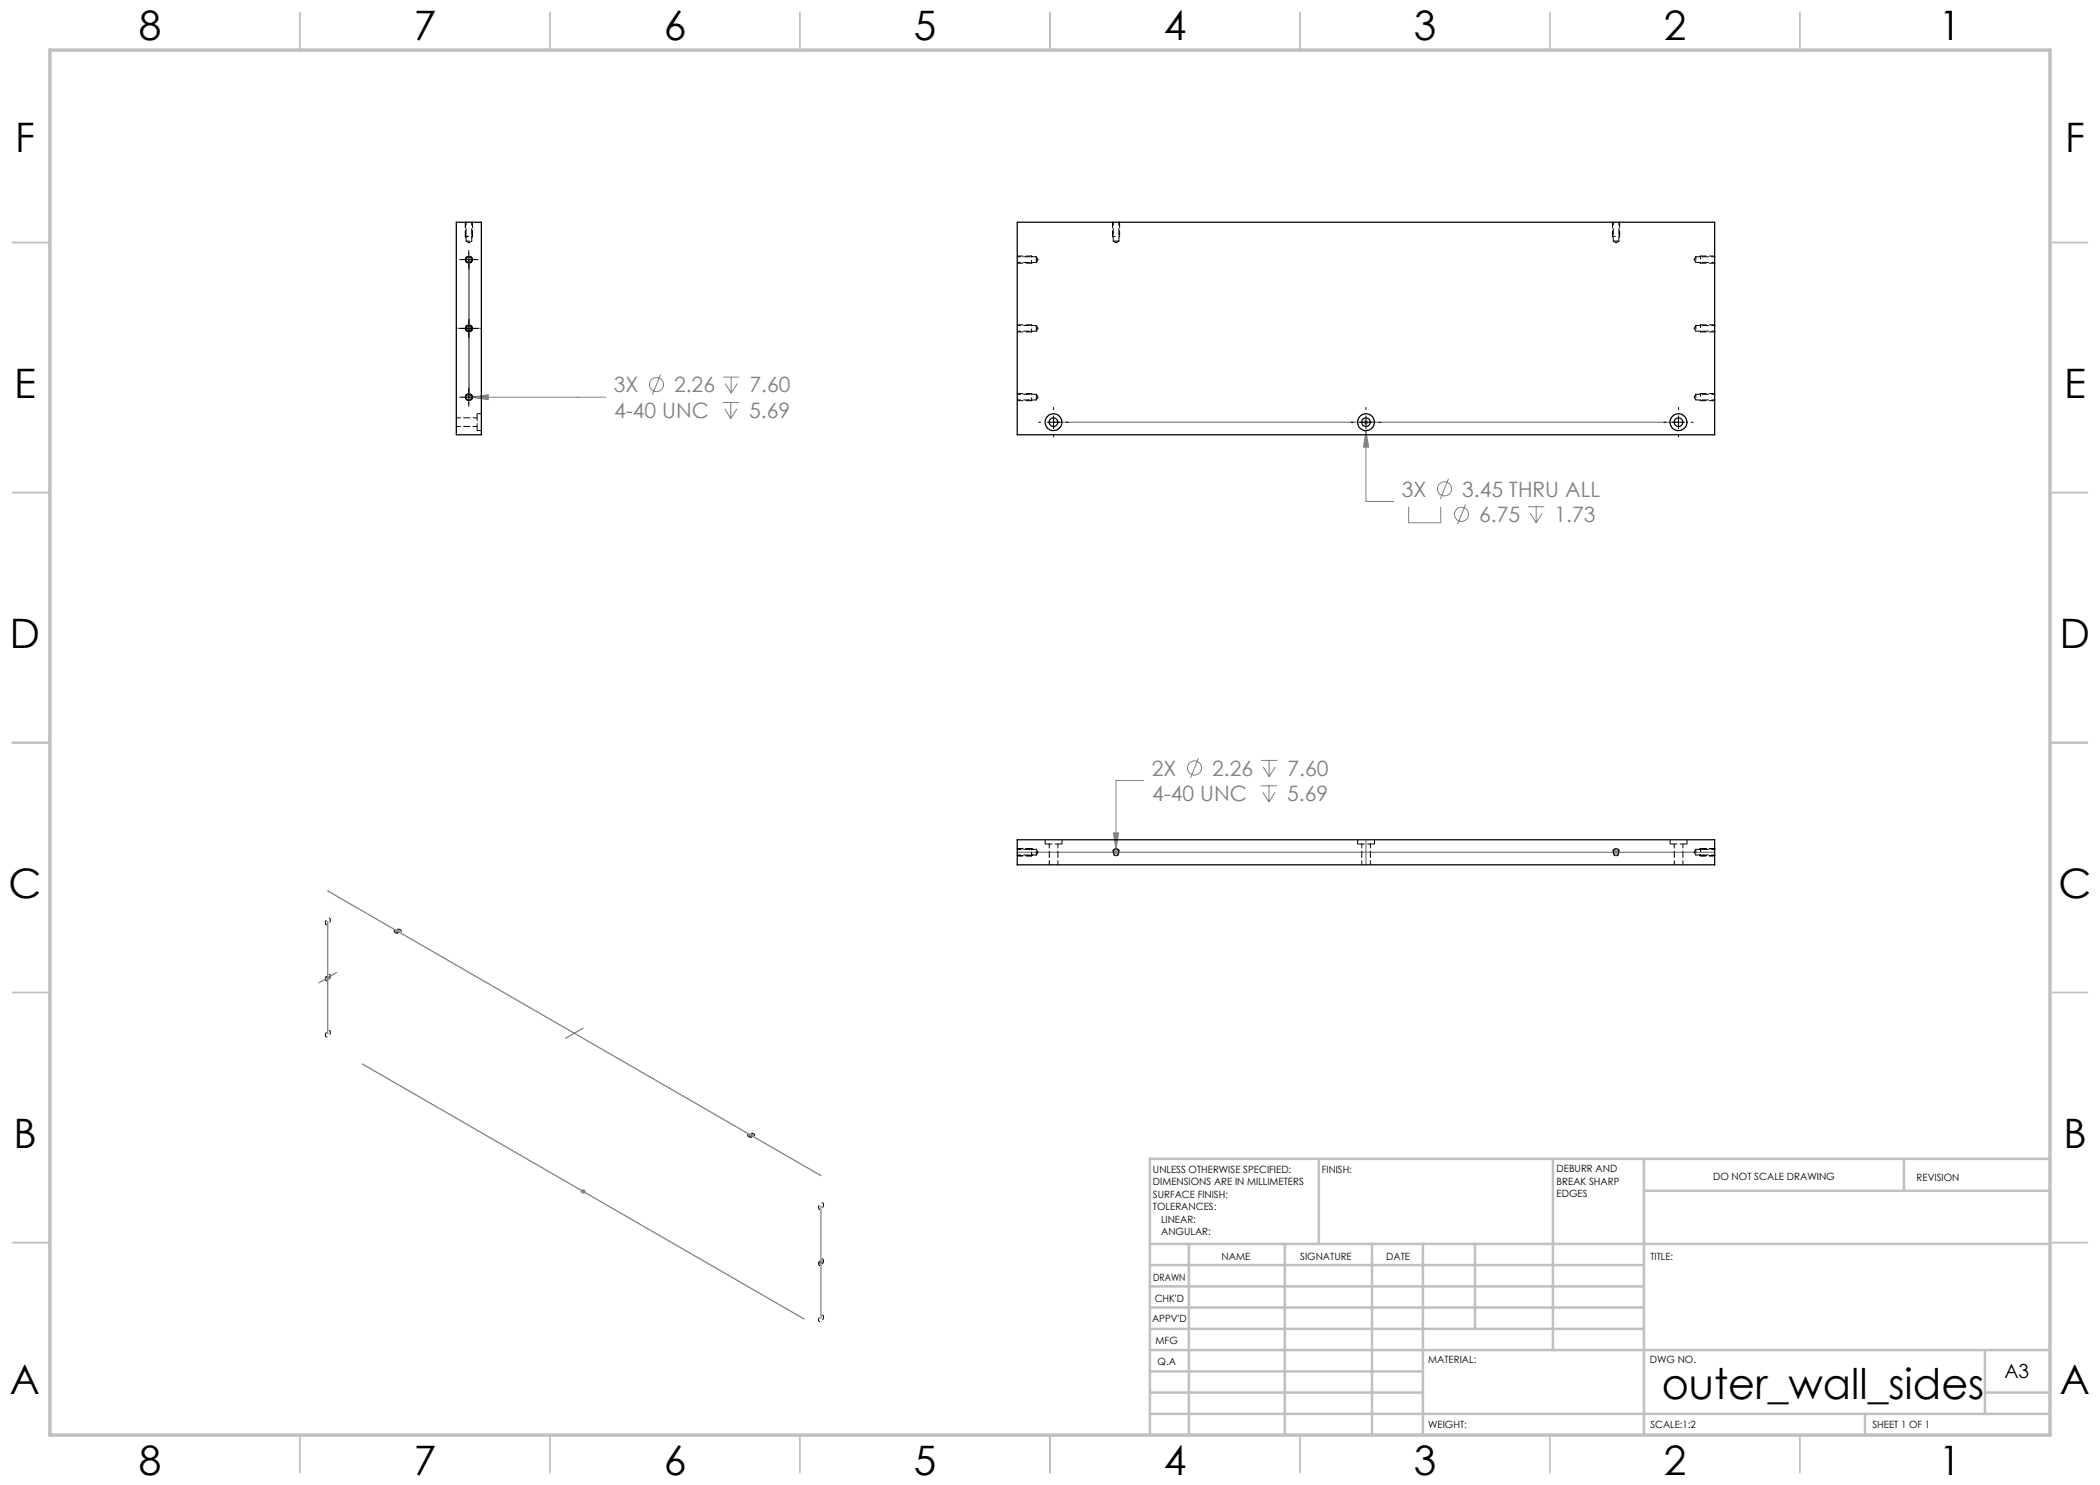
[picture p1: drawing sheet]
<svg xmlns="http://www.w3.org/2000/svg" width="420mm" height="297mm" viewBox="0 0 420 297" stroke-linecap="round" stroke-linejoin="round" font-family="sans-serif">
<g fill="none" stroke="#808080" stroke-width=".2">
<path d="M93.3 65.7h1M93.4 65.3l.7 .7M93.8 65.2v1M94.1 65.3l-.7 .7M94.3 79.4l3.3-.5v1zM94.3 79.4h26.8M132.1 74.9l-1.6 4M144.6 75.4h3.2M145 76.7l1.2 1.9M146.2 75.4v3.2M147.5 76.7l-1.3 1.9M144.6 80.5h3.2"/>
<path d="M145 81.8l1.2 1.9M146.2 80.5v3.2M147.4 81.8l-1.2 1.9M272.7 84.5h1M272.8 84.1l.7 .7M273.2 86.1l.5 3.3h-1zM273.2 84v.9M273.2 86.1v14.2h5.6M273.5 84.1l-.7 .7M289.7 95.7l-1.6 4.1M281.7 101.3v3.3h6.4v-3.3M293.1 100.9l-1.6 4"/>
<path d="M305.6 101.3h3.3M306 102.7l1.2 1.9M307.2 101.3v3.3M308.4 102.7l-1.2 1.9M228.7 156.1h-5.5v13.8M239.7 151.6l-1.6 4M252.2 157.2h3.2M252.2 152.1h3.2M252.6 158.5l1.2 1.9M252.6 153.4l1.2 1.9M253.8 157.2v3.2M253.8 152.1v3.2"/>
<path d="M255 158.5l-1.2 1.9M255.1 153.4l-1.3 1.9M222.7 166.6h1l-.5 3.3zM222.7 170.5h1M222.8 170.1l.8 .7M223.2 170v1M223.6 170.1l-.8 .7M322.7 170.5h1M322.8 170.1l.8 .7M323.2 170v1M323.6 170.1l-.8 .7M65.1 195.5h.9"/>
<path d="M65.2 195.2l.7 .7M65.5 195v1M65.9 195.2l-.7 .7M79 186.3h1M79.2 185.9l.7 .7M79.5 185.7v1.1M79.9 185.9l-.7 .7M116.1 238.3h1.1M116.3 237.9l.7 .8M116.6 237.8v1M117 237.9l-.7 .8M149.7 227.1h1"/>
<path d="M149.9 226.7l.7 .7M150.2 226.6v1M150.6 226.7l-.7 .7M163.7 252.5h1M163.8 252.1l.7 .7M164.2 252v1M164.5 252.1l-.7 .7"/>
<circle cx="131.3" cy="76.9" r="1.41"/>
<circle cx="288.9" cy="97.8" r="1.41"/>
<circle cx="292.3" cy="102.9" r="1.42"/>
<circle cx="238.9" cy="153.6" r="1.41"/>
</g>
<path d="M93.1 51.9a.71 .71 0 0 0 1 .7 .71 .71 0 0 0 .1-1.2 .71 .71 0 0 0-1.1 .4v.1M94.5 51.9a.71 .71 0 0 1-1 .7 .71 .71 0 0 1-.1-1.2 .71 .71 0 0 1 1.1 .4v.1M93.1 79.4a.71 .71 0 0 0 1 .7 .71 .71 0 0 0 .1-1.2 .71 .71 0 0 0-1.1 .4v.1M93.1 65.7a.71 .71 0 0 0 1 .6 .71 .71 0 0 0 .1-1.2 .71 .71 0 0 0-1.1 .5v.1M94.5 79.4a.71 .71 0 0 1-1 .7 .71 .71 0 0 1-.1-1.2 .71 .71 0 0 1 1.1 .4v.1M94.5 65.7a.71 .71 0 0 1-1 .6 .71 .71 0 0 1-.1-1.2 .71 .71 0 0 1 1.1 .5v.1M223.2 169.7a.71 .71 0 0 0-.6 1.1 .71 .71 0 0 0 1.2 .1 .71 .71 0 0 0-.5-1.2h-.1M323.2 169.7a.71 .71 0 0 0-.6 1.1 .71 .71 0 0 0 1.2 .1 .71 .71 0 0 0-.5-1.2h-.1" fill="none" stroke="#000" stroke-width=".2" stroke-dasharray="1.3 .6" stroke-dashoffset=".3" stroke-linecap="butt"/>
<path d="M66.1 195.2a.69 .69 0 0 1-.3 .7 .69 .69 0 0 1-.7 .1 .77 .77 0 0 1 .9-1l.1 .2M66.1 184a.69 .69 0 0 1-.3 .7 .69 .69 0 0 1-.7 .1 .77 .77 0 0 1 .9-1l.1 .2M80 185.9a.69 .69 0 0 0-.7-.1 .69 .69 0 0 0-.4 .6 .77 .77 0 0 0 1.3-.3l-.2-.2M66.1 206.5a.69 .69 0 0 1-.3 .7 .69 .69 0 0 1-.7 .1 .77 .77 0 0 1 .9-1.1l.1 .3M150.8 226.8a.69 .69 0 0 0-.8-.2 .69 .69 0 0 0-.4 .6 .77 .77 0 0 0 1.3-.3l-.1-.1M163.7 252.8a.4 .4 0 0 0 .4 .3 .4 .4 0 0 0 .4-.3l.1-.3a.42 .42 0 0 0 0-.6 .42 .42 0 0 0-.6 .2l-.3 .7M163.7 241.5a.4 .4 0 0 0 .4 .4 .4 .4 0 0 0 .4-.4l.1-.2a.42 .42 0 0 0 0-.7 .42 .42 0 0 0-.6 .3l-.3 .6M163.7 264a.4 .4 0 0 0 .4 .4 .4 .4 0 0 0 .4-.4l.1-.2a.42 .42 0 0 0 0-.7 .42 .42 0 0 0-.6 .3l-.3 .6" fill="none" stroke="#000" stroke-width=".2" stroke-dasharray="1.3 .6" stroke-dashoffset=".7" stroke-linecap="butt"/>
<g fill="none" stroke="#c0c0c0" stroke-width=".35">
<path d="M60 2.5v7.5M110 2.5v7.5M160 2.5v7.5M210 2.5v7.5M260 2.5v7.5M310 2.5v7.5M360 2.5v7.5M2.5 48.5h7.5M410 48.5h7.5M2.5 98.5h7.5M410 98.5h7.5M2.5 148.5h7.5"/>
<path d="M410 148.5h7.5M2.5 198.5h7.5M410 198.5h7.5M2.5 248.5h7.5M410 248.5h7.5M60 287v7.5M110 287v7.5M160 287v7.5M210 287v7.5M260 287v7.5M310 287v7.5M360 287v7.5"/>
</g>
<g fill="none" stroke="#c0c0c0" stroke-width=".5">
<path d="M263.8 231.8v17M310.6 231.8v38.2M328.8 231.8v55.2M328.8 238.2h81.2M380.8 231.8v6.4M410 231.8h-180v55.2M230 248.8h180M230 257.3h98.8M230 253h98.8M237.8 248.8v38.2M257 248.8v38.2M274.4 248.8v38.2"/>
<path d="M284.6 248.8v38.2M295 248.8v17M230 265.8h98.8M230 261.5h98.8M230 278.5h54.6M230 274.3h54.6M230 270h180M397 278.5h13M397 270v12.8M230 282.8h180M373 282.8v4.2"/>
</g>
<path d="M10 10h400v277h-400z" fill="none" stroke="#c0c0c0" stroke-width=".7"/>
<path d="M93.8 51.9v27.5M91.3 65.7h5M210.7 84.5h125M65.5 178.2l98.7 56.9M203.4 170.5h139.5M273.2 168v5M65.5 184.3v22.5M67.3 194.5l-3.5 2.1M72.5 212.8l88.3 51M116.6 205.6l-3.5 2.1M164.2 241.3v22.4" fill="none" stroke="#808080" stroke-width=".25"/>
<g fill="none" stroke="#000" stroke-width=".2" stroke-dasharray="1.3 .6" stroke-dashoffset=".2">
<path d="M93.1 44.4v2.9M94.5 44.4v2.9M203.5 51.2h2.8M203.5 52.6h2.8M222.5 44.4v2.9M223.9 44.4v2.9M322.5 44.4v2.9M323.9 44.4v2.9M343 52.6h-2.9M343 51.2h-2.9M203.5 78.7h2.8M203.5 65h2.8"/>
<path d="M203.5 66.4h2.8M343 78.7h-2.9M343 66.4h-2.9M343 65h-2.9M203.5 80.1h2.8M343 80.1h-2.9M203.5 169.7h2.8M203.5 171.1h2.8M343 171.1h-2.9M343 169.7h-2.9"/>
</g>
<g fill="none" stroke="#000" stroke-width=".2" stroke-dasharray="1.3 .6">
<path d="M93.1 47.3l.1 .2M94.5 47.3l-.1 .2M206.3 52.6l.3-.1M206.3 51.2l.3 .2M222.5 47.3l.1 .2M223.9 47.3l-.1 .2M322.5 47.3l.1 .2M323.9 47.3l-.1 .2M340.1 51.2l-.2 .2M340.1 52.6l-.2-.1M206.3 78.7l.3 .2M206.3 66.4l.3-.2"/>
<path d="M206.3 65l.3 .1M340.1 78.7l-.2 .2M340.1 65l-.2 .1M340.1 66.4l-.2-.2M206.3 80.1l.3-.1M340.1 80.1l-.2-.1M206.3 171.1l.3-.1M206.3 169.7l.3 .2M340.1 169.7l-.2 .2M340.1 171.1l-.2-.1"/>
</g>
<path d="M93.1 47.3h1.4M206.3 52.6v-1.4M222.5 47.3h1.4M322.5 47.3h1.4M340.1 51.2v1.4M206.3 66.4v-1.4M340.1 78.7v1.4M340.1 65v1.4M206.3 80.1v-1.4M206.3 171.1v-1.4M340.1 169.7v1.4" fill="none" stroke="#000" stroke-width=".2" stroke-dasharray="1.3 .6" stroke-dashoffset=".7"/>
<g fill="none" stroke="#000" stroke-width=".2">
<path d="M91.9 51.9h3.7M93.8 50.1v3.7M91.9 79.4h3.7M91.9 65.7h3.7M93.8 63.8v3.7M93.8 77.6v3.7M207.8 84.5h.4M209.4 84.5h2.6M210.7 81.5v.4M210.7 83.2v2.5M210.7 87v.4M213.3 84.5h.3"/>
<path d="M270.2 84.5h.5M271.9 84.5h2.6M273.2 81.5v.4M273.2 83.2v2.5M273.2 87v.4M275.7 84.5h.5M332.7 84.5h.5M334.4 84.5h2.6M335.7 81.5v.4M335.7 83.2v2.5M335.7 87v.4M338.2 84.5h.5"/>
</g>
<path d="M273.2 86.1l-.5 3.3h1zM94.3 79.4l3.3 .5v-1zM222.7 166.6l.5 3.3 .5-3.3z" fill="#808080"/>
<g fill="none" stroke="#000" stroke-width=".25">
<path d="M91.3 44.4h5v42.6h-5zM203.4 44.4h139.5v42.6h-139.5zM203.4 168h139.5v5h-139.5z"/>
<circle cx="93.8" cy="51.9" r=".56"/>
<circle cx="93.8" cy="65.7" r=".57"/>
<circle cx="93.8" cy="79.4" r=".56"/>
<circle cx="210.7" cy="84.4" r="1.69"/>
<circle cx="210.7" cy="84.4" r=".87"/>
<circle cx="273.2" cy="84.4" r="1.69"/>
<circle cx="273.2" cy="84.4" r=".87"/>
<circle cx="335.7" cy="84.4" r=".86"/>
<circle cx="335.7" cy="84.4" r="1.7"/>
</g>
<g fill="none" stroke="#000" stroke-width=".2" stroke-dasharray="1.3 .6" stroke-dashoffset=".6">
<path d="M93.2 48.2h1.1M93.2 44.4v3.8M94.4 48.2v-3.8M203.5 52.5h3.8M207.3 51.4h-3.8M222.6 44.4v3.8M223.8 48.2v-3.8M322.6 44.4v3.8M323.8 48.2v-3.8M339.2 51.4v1.1M339.2 52.5h3.8M343 51.4h-3.8"/>
<path d="M203.5 80h3.8M203.5 66.2h3.8M207.3 78.9h-3.8M207.3 65.1h-3.8M339.2 78.9v1.1M339.2 65.1v1.1M339.2 80h3.8M339.2 66.2h3.8M343 78.9h-3.8M343 65.1h-3.8M203.5 171h3.8M207.3 171v-1.1"/>
<path d="M207.3 169.9h-3.8M339.2 169.9v1.1M339.2 171h3.8M343 169.9h-3.8"/>
</g>
<path d="M207.3 51.9v-.5M207.3 52.5v-.6M222.6 48.2h.6M223.2 48.2h.6M322.6 48.2h.6M323.2 48.2h.6M207.3 79.4v-.5M207.3 80v-.6M207.3 65.7v-.6M207.3 66.2v-.5" fill="none" stroke="#000" stroke-width=".2" stroke-dasharray="1.3 .6"/>
<g fill="none" stroke="#000" stroke-width=".2" stroke-dasharray="1.3 .6" stroke-dashoffset=".3">
<path d="M93.2 48.2l.6 .4M93.8 48.6l.6-.4M207.3 52.5l.3-.6M207.6 51.9l-.3-.5M222.6 48.2l.6 .4M223.2 48.6l.6-.4M322.6 48.2l.6 .4M323.2 48.6l.6-.4M338.8 51.9l.4 .6M339.2 51.4l-.4 .5M207.3 66.2l.3-.5M207.3 80l.3-.6"/>
<path d="M207.6 65.7l-.3-.6M207.6 79.4l-.3-.5M338.8 79.4l.4 .6M338.8 65.7l.4 .5M339.2 78.9l-.4 .5M339.2 65.1l-.4 .6M207.3 171l.3-.6M207.6 170.4l-.3-.5M338.8 170.4l.4 .6M339.2 169.9l-.4 .5"/>
</g>
<path d="M95.4 82.7v3.4M209 168.8h3.4M271.5 168.8h3.4M334 168.8h3.4" fill="none" stroke="#000" stroke-width=".2" stroke-dasharray="1.3 .6" stroke-dashoffset="-.1"/>
<path d="M95.4 86.1h.9M96.3 82.7h-.9M209 167.9v.9M212.4 168.8v-.9M271.5 167.9v.9M274.9 168.8v-.9M334 167.9v.9M337.4 168.8v-.9" fill="none" stroke="#000" stroke-width=".2" stroke-dasharray="1.3 .6" stroke-dashoffset=".4"/>
<path d="M91.3 85.3h4.1M95.4 83.6h-4.1M209.9 168.8v4.1M211.6 172.9v-4.1M272.4 168.8v4.1M274.1 172.9v-4.1M334.9 168.8v4.1M336.6 172.9v-4.1" fill="none" stroke="#000" stroke-width=".2" stroke-dasharray="1.3 .6" stroke-dashoffset=".5"/>
<path d="M223.2 169.9a.57 .57 0 0 1 .5 .8 .57 .57 0 0 1-.9 .1 .57 .57 0 0 1 .2-.9h.2M323.2 169.9a.57 .57 0 0 1 .5 .8 .57 .57 0 0 1-.9 .1 .57 .57 0 0 1 .2-.9h.2" fill="none" stroke="#000" stroke-width=".2" stroke-dasharray="1.3 .6" stroke-dashoffset="-.2"/>
<text font-size="8.5" x="332.4" y="279.7">outer_wall_sides</text>
<g font-size="8.1">
<text x="27.8" y="8">8</text>
<text x="82.8" y="8">7</text>
<text x="132.8" y="8">6</text>
<text x="182.8" y="8">5</text>
<text x="232.8" y="8">4</text>
<text x="282.8" y="8">3</text>
<text x="332.8" y="8">2</text>
<text x="387.8" y="8">1</text>
<text x="3" y="30.4">F</text>
<text x="413" y="30.4">F</text>
<text x="2.8" y="79.6">E</text>
<text x="412.8" y="79.6">E</text>
<text x="2" y="129.6">D</text>
<text x="412" y="129.6">D</text>
<text x="1.7" y="179.6">C</text>
<text x="411.7" y="179.6">C</text>
<text x="2.7" y="229.6">B</text>
<text x="412.7" y="229.6">B</text>
<text x="2" y="278.9">A</text>
<text x="412" y="278.9">A</text>
<text x="27.8" y="295">8</text>
<text x="82.8" y="295">7</text>
<text x="132.8" y="295">6</text>
<text x="182.8" y="295">5</text>
<text x="232.8" y="295">4</text>
<text x="282.8" y="295">3</text>
<text x="332.8" y="295">2</text>
<text x="387.8" y="295">1</text>
</g>
<g font-size="4.2" fill="#808080">
<text x="122.8" y="78.5">3X</text>
<text x="122.8" y="83.5">4-40 UNC</text>
<text x="134.8" y="78.5">2.26</text>
<text x="149.8" y="83.5">5.69</text>
<text x="149.9" y="78.5">7.60</text>
<text x="280.4" y="99.3">3X</text>
<text x="292.4" y="99.3">3.45 THRU ALL</text>
<text x="295.8" y="104.4">6.75</text>
<text x="310.9" y="104.4">1.73</text>
<text x="230.4" y="155.1">2X</text>
<text x="242.4" y="155.1">2.26</text>
<text x="257.5" y="155.1">7.60</text>
<text x="230.4" y="160.2">4-40 UNC</text>
<text x="257.4" y="160.2">5.69</text>
</g>
<text font-size="3.9" x="400.9" y="275.5">A3</text>
<g font-size="2">
<text x="230.6" y="234.6">UNLESS OTHERWISE SPECIFIED:</text>
<text x="230.6" y="237.1">DIMENSIONS ARE IN MILLIMETERS</text>
<text x="230.6" y="239.6">SURFACE FINISH:</text>
<text x="264.4" y="234.6">FINISH:</text>
<text x="311.3" y="234.5">DEBURR AND</text>
<text x="311.3" y="237">BREAK SHARP</text>
<text x="311.3" y="239.5">EDGES</text>
<text x="342.6" y="236">DO NOT SCALE DRAWING</text>
<text x="383.3" y="236.2">REVISION</text>
<text x="230.6" y="242.1">TOLERANCES:</text>
<text x="232.2" y="244.6">LINEAR:</text>
<text x="232.2" y="247.1">ANGULAR:</text>
<text x="244.3" y="252">NAME</text>
<text x="260" y="251.9">SIGNATURE</text>
<text x="277.2" y="251.9">DATE</text>
<text x="330.1" y="251.9">TITLE:</text>
<text x="230.6" y="256.1">DRAWN</text>
<text x="230.9" y="260.3">CHK'D</text>
<text x="230.4" y="264.4">APPV'D</text>
<text x="231.1" y="268.8">MFG</text>
<text x="231.5" y="273">Q.A</text>
<text x="285.6" y="272.5">MATERIAL:</text>
<text x="330" y="272.5">DWG NO.</text>
<text x="285.6" y="285.5">WEIGHT:</text>
<text x="330.1" y="285.6">SCALE:1:2</text>
<text x="374.5" y="285.6">SHEET 1 OF 1</text>
</g>
</svg>
